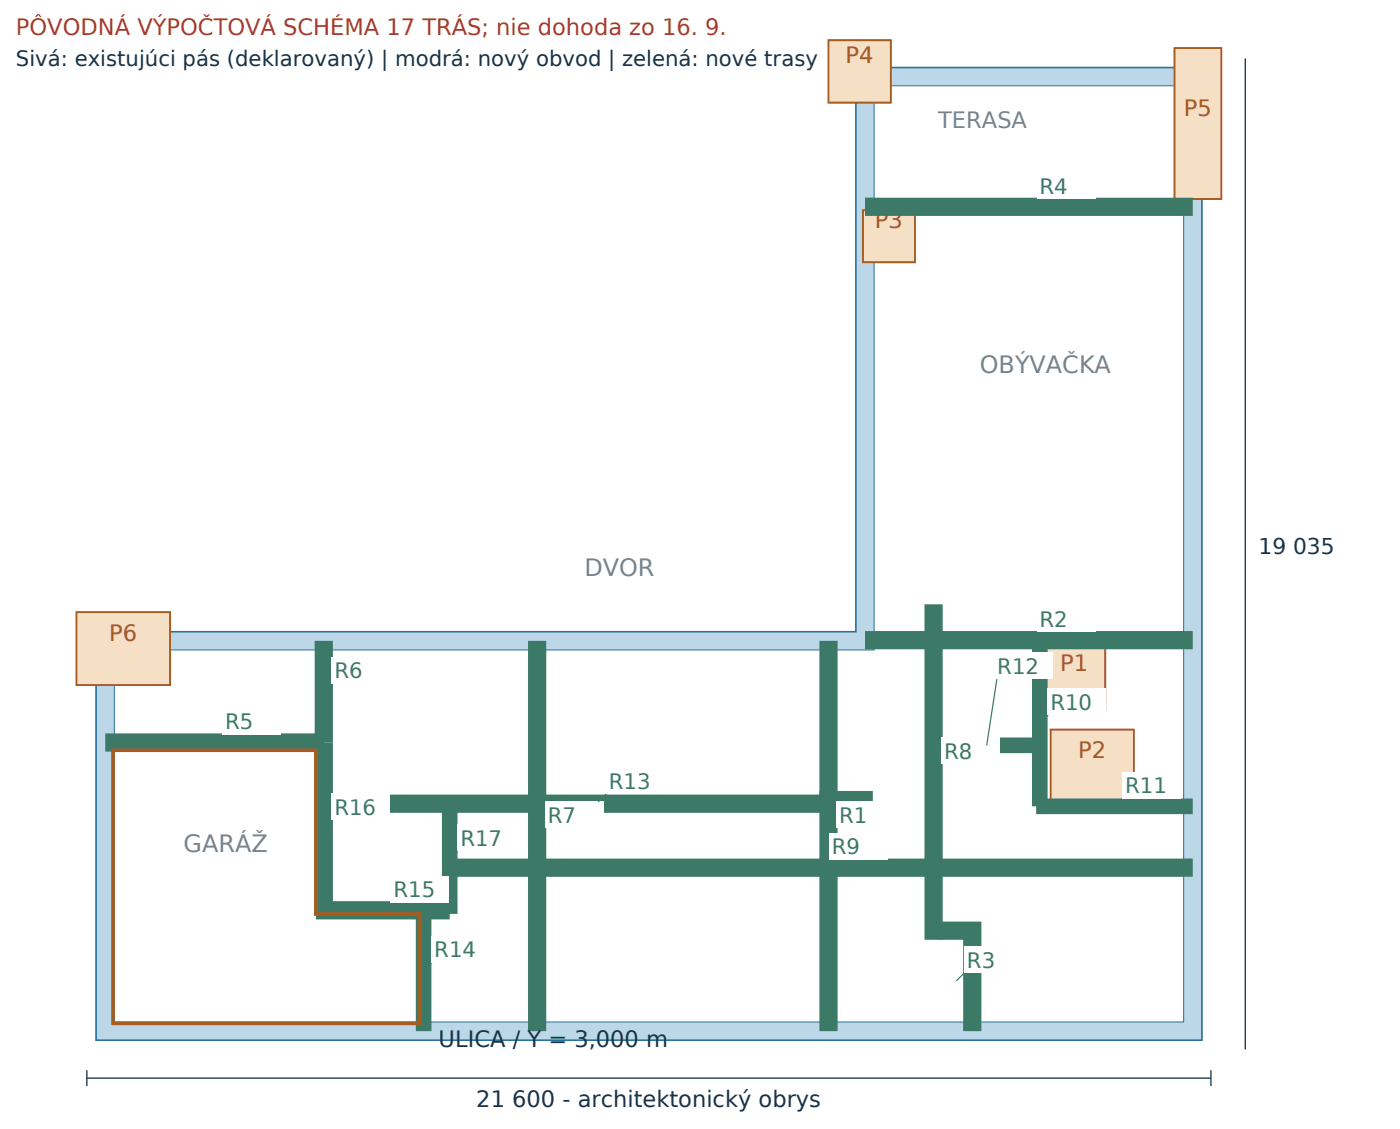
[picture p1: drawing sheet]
<svg xmlns="http://www.w3.org/2000/svg" width="186mm" height="150mm" viewBox="0 0 186 150" stroke-linecap="round" stroke-linejoin="round" font-family="sans-serif">
<g fill="#e1e5e8">
<path d="M123.5 122.6h1.4v1.6h-1.4z" fill-rule="evenodd"/>
<path d="M123.5 113.8h1v2.6h-1z" fill-rule="evenodd"/>
<path d="M123.5 91.9h1v16.4h-1z" fill-rule="evenodd"/>
<path d="M123.5 80.3h1v3.7h-1z" fill-rule="evenodd"/>
<path d="M124.5 114.5h32.9v1.4h-32.9z" fill-rule="evenodd"/>
<path d="M137.7 99.5h.9v7.1h-.9z" fill-rule="evenodd"/>
<path d="M137.7 106.6h19.7v1h-19.7z" fill-rule="evenodd"/>
<path d="M124.5 98.5h14.1v1h-14.1z" fill-rule="evenodd"/>
<path d="M137.7 86.1h.9v12.4h-.9z" fill-rule="evenodd"/>
<path d="M72.4 114.8h15.2v1h-15.2z" fill-rule="evenodd"/>
<path d="M72.4 106.2h15.2v1h-15.2z" fill-rule="evenodd"/>
<path d="M93.8 106.2h22.2v1h-22.2z" fill-rule="evenodd"/>
<path d="M55.8 121.4h1v14.5h-1z" fill-rule="evenodd"/>
<path d="M42 120.4h14.8v1h-14.8z" fill-rule="evenodd"/>
<path d="M42 119.7h2.1v.7h-2.1z" fill-rule="evenodd"/>
<path d="M42 86.1h2.1v33.6h-2.1z" fill-rule="evenodd"/>
<path d="M59.3 106.2h.9v15.2h-.9z" fill-rule="evenodd"/>
<path d="M44.1 106.2h4.5v1h-4.5z" fill-rule="evenodd"/>
<path d="M54.1 106.2h6.1v1h-6.1z" fill-rule="evenodd"/>
<path d="M56.8 120.4h2.5v1h-2.5z" fill-rule="evenodd"/>
<path d="M60.2 114.8h3.2v1h-3.2z" fill-rule="evenodd"/>
<path d="M68.9 114.8h1.4v1h-1.4z" fill-rule="evenodd"/>
<path d="M60.2 106.2h3.2v1h-3.2z" fill-rule="evenodd"/>
<path d="M68.9 106.2h1.4v1h-1.4z" fill-rule="evenodd"/>
<path d="M70.3 114.8h2.1v21.1h-2.1z" fill-rule="evenodd"/>
<path d="M70.3 86.1h2.1v21.1h-2.1z" fill-rule="evenodd"/>
<path d="M109 115.8h2.1v20.1h-2.1z" fill-rule="evenodd"/>
<path d="M93.8 114.8h22.8v1h-22.8z" fill-rule="evenodd"/>
<path d="M122.9 114.8h.6v1h-.6z" fill-rule="evenodd"/>
<path d="M109 86.1h2.1v20.1h-2.1z" fill-rule="evenodd"/>
<path d="M111.1 105.3h4.9v.9h-4.9z" fill-rule="evenodd"/>
<path d="M128.6 124.2h1.2v11.7h-1.2z" fill-rule="evenodd"/>
<path d="M124.9 123h4.9v1.2h-4.9z" fill-rule="evenodd"/>
<path d="M124.5 115.9h.4v.5h-.4z" fill-rule="evenodd"/>
<path d="M123.5 84h23.8v2.1h-23.8z" fill-rule="evenodd"/>
<path d="M152.9 84h4.5v2.1h-4.5z" fill-rule="evenodd"/>
<path d="M123.5 86.1h1v.3h-1z" fill-rule="evenodd"/>
</g>
<path d="M12.8 83.9h100.9v-74.9h46v129.1h-146.9z" fill="none" stroke="#7c8389" stroke-width=".14"/>
<path d="M12.8 83.9h100.9v-74.9h46v129.1h-146.9z" fill-rule="evenodd" fill="#bcd7e8" stroke="#287399" stroke-width=".21"/>
<path d="M15.2 86.3h100.9v-74.9h41.2v124.3h-142.1z" fill-rule="evenodd" fill="#fff" stroke="#287399" stroke-width=".13"/>
<g fill="#f5dfc5" stroke="#a55c20" stroke-width=".25">
<path d="M138.6 86h8.3v8.3h-8.3z" fill-rule="evenodd"/>
<path d="M139.6 96.9h11.1v9.7h-11.1z" fill-rule="evenodd"/>
<path d="M114.7 27.9h6.9v6.9h-6.9z" fill-rule="evenodd"/>
<path d="M110.1 5.3h8.3v8.3h-8.3z" fill-rule="evenodd"/>
<path d="M156 6.4h6.3v20h-6.3z" fill-rule="evenodd"/>
<path d="M10.2 81.3h12.4v9.7h-12.4z" fill-rule="evenodd"/>
</g>
<path d="M114.9 27.5h43.6M14 98.6h29M43 85.1v36.3M71.4 85.1v51.8M110.1 85.1v51.8M114.9 85h43.6M124 80.3v44.5M59.8 115.2h98.7M116 106.2h-5.9v.5h-67.1M42 120.9h17.8M124.9 123.6h4.3v13.3" fill="none" stroke="#3c7966" stroke-width="2.4" stroke-linecap="butt"/>
<path d="M124 99h14.2M138.2 85v22.1M59.8 106.7v14.7M137.7 107.1h20.8M56.3 120.9v16" fill="none" stroke="#3c7966" stroke-width="2.1" stroke-linecap="butt"/>
<path d="M111.5 109.6l-1.4 1.4" fill="none" stroke="#3c7966" stroke-width=".16"/>
<path d="M111.1 106.4h7.8v3.6h-7.8z" fill-rule="evenodd" fill="#fff"/>
<path d="M138.1 83.6l-1.4 1.4" fill="none" stroke="#3c7966" stroke-width=".16"/>
<path d="M137.8 80.4h7.7v3.6h-7.7z" fill-rule="evenodd" fill="#fff"/>
<path d="M128.5 128.8l-1.4 1.5" fill="none" stroke="#3c7966" stroke-width=".16"/>
<path d="M128.1 125.7h7.8v3.5h-7.8z" fill-rule="evenodd" fill="#fff"/>
<path d="M138.1 26.1l-1.4 1.4" fill="none" stroke="#3c7966" stroke-width=".16"/>
<path d="M137.8 22.9h7.7v3.5h-7.7z" fill-rule="evenodd" fill="#fff"/>
<path d="M29.9 97.2l-1.4 1.4" fill="none" stroke="#3c7966" stroke-width=".16"/>
<path d="M29.6 94h7.7v3.5h-7.7z" fill-rule="evenodd" fill="#fff"/>
<path d="M44.4 90.4l-1.4 1.5" fill="none" stroke="#3c7966" stroke-width=".16"/>
<path d="M44.1 87.3h7.7v3.5h-7.7z" fill-rule="evenodd" fill="#fff"/>
<path d="M72.8 109.6l-1.4 1.4" fill="none" stroke="#3c7966" stroke-width=".16"/>
<path d="M72.4 106.4h7.8v3.6h-7.8z" fill-rule="evenodd" fill="#fff"/>
<path d="M125.5 101.1l-1.5 1.4" fill="none" stroke="#3c7966" stroke-width=".16"/>
<path d="M125.1 97.9h7.8v3.6h-7.8z" fill-rule="evenodd" fill="#fff"/>
<path d="M110.5 113.8l-1.4 1.4" fill="none" stroke="#3c7966" stroke-width=".16"/>
<path d="M110.2 110.6h7.7v3.6h-7.7z" fill-rule="evenodd" fill="#fff"/>
<path d="M139.6 94.6l-1.4 1.4" fill="none" stroke="#3c7966" stroke-width=".16"/>
<path d="M139.2 91.5h7.8v3.5h-7.8z" fill-rule="evenodd" fill="#fff"/>
<path d="M149.5 105.7l-1.4 1.4" fill="none" stroke="#3c7966" stroke-width=".16"/>
<path d="M149.1 102.5h7.8v3.5h-7.8z" fill-rule="evenodd" fill="#fff"/>
<path d="M132.5 89.8l-1.4 9.2" fill="none" stroke="#3c7966" stroke-width=".16"/>
<path d="M132.2 86.6h7.7v3.6h-7.7z" fill-rule="evenodd" fill="#fff"/>
<path d="M80.9 105.1l-1.4 1.4" fill="none" stroke="#3c7966" stroke-width=".16"/>
<path d="M80.6 101.9h7.7v3.5h-7.7z" fill-rule="evenodd" fill="#fff"/>
<path d="M57.7 127.5l-1.4 1.4" fill="none" stroke="#3c7966" stroke-width=".16"/>
<path d="M57.3 124.3h7.8v3.5h-7.8z" fill-rule="evenodd" fill="#fff"/>
<path d="M52.3 119.5l-1.4 1.4" fill="none" stroke="#3c7966" stroke-width=".16"/>
<path d="M51.9 116.3h7.8v3.5h-7.8z" fill-rule="evenodd" fill="#fff"/>
<path d="M44.4 108.6l-1.4 1.4" fill="none" stroke="#3c7966" stroke-width=".16"/>
<path d="M44.1 105.4h7.7v3.5h-7.7z" fill-rule="evenodd" fill="#fff"/>
<path d="M61.2 112.6l-1.4 1.5" fill="none" stroke="#3c7966" stroke-width=".16"/>
<path d="M60.8 109.5h7.8v3.5h-7.8z" fill-rule="evenodd" fill="#fff"/>
<path d="M15 99.6h27v21.8h13.8v14.5h-40.8z" fill="none" stroke="#a55c20" stroke-width=".49"/>
<path d="M165.5 7.8v131.6M11.5 143.2h149.4M11.5 142.1v2.1M160.9 142.1v2.1" fill="none" stroke="#18334a" stroke-width=".18"/>
<g font-size="3.2" fill="#7c8389">
<text x="130.2" y="49.5">OBÝVAČKA</text>
<text x="77.6" y="76.5">DVOR</text>
<text x="24.4" y="113.1">GARÁŽ</text>
</g>
<text font-size="3" fill="#a73932" x="2.1" y="4.6">PÔVODNÁ VÝPOČTOVÁ SCHÉMA 17 TRÁS; nie dohoda zo 16. 9.</text>
<g font-size="3" fill="#a55c20">
<text x="112.4" y="8.4">P4</text>
<text x="157.3" y="15.3">P5</text>
<text x="116.3" y="30.3">P3</text>
<text x="14.5" y="85.1">P6</text>
<text x="140.8" y="89.1">P1</text>
<text x="143.3" y="100.7">P2</text>
</g>
<text font-size="3" fill="#7c8389" x="124.7" y="17">TERASA</text>
<g font-size="3" fill="#18334a">
<text x="58.3" y="139">ULICA / Y = 3,000 m</text>
<text x="63.3" y="147.1">21 600 - architektonický obrys</text>
</g>
<text font-size="2.9" fill="#18334a" x="167.2" y="73.6">19 035</text>
<text font-size="2.8" fill="#18334a" x="2.1" y="8.8">Sivá: existujúci pás (deklarovaný) | modrá: nový obvod | zelená: nové trasy</text>
<g font-size="2.8" fill="#3c7966">
<text x="138.1" y="25.7">R4</text>
<text x="138.1" y="83.3">R2</text>
<text x="132.5" y="89.5">R12</text>
<text x="44.4" y="90.1">R6</text>
<text x="139.6" y="94.3">R10</text>
<text x="29.9" y="96.8">R5</text>
<text x="125.5" y="100.8">R8</text>
<text x="80.9" y="104.7">R13</text>
<text x="149.5" y="105.3">R11</text>
<text x="44.4" y="108.2">R16</text>
<text x="61.2" y="112.3">R17</text>
<text x="72.8" y="109.3">R7</text>
<text x="110.5" y="113.5">R9</text>
<text x="111.5" y="109.3">R1</text>
<text x="52.3" y="119.1">R15</text>
<text x="57.7" y="127.1">R14</text>
<text x="128.5" y="128.5">R3</text>
</g>
</svg>
